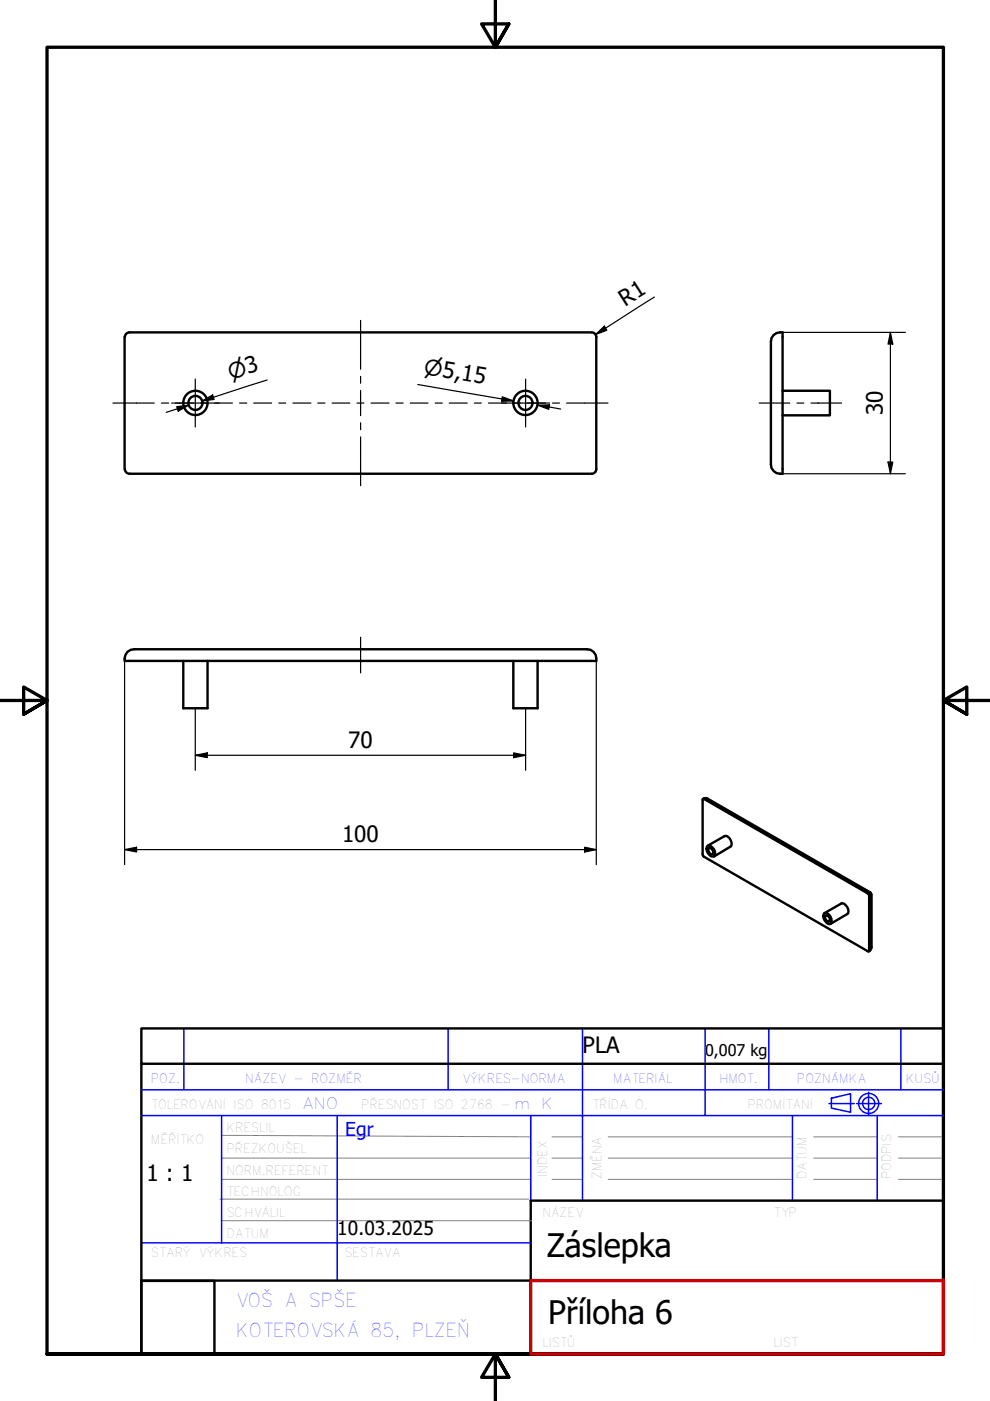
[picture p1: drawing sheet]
<svg xmlns="http://www.w3.org/2000/svg" width="210mm" height="297mm" viewBox="0 0 210 297" stroke-linecap="round" stroke-linejoin="round" font-family="sans-serif">
<g fill="none" stroke="#000" stroke-width=".51">
<path d="M26.4 71.4v28M125.4 70.5h-97.9a.98 .98 0 0 0-1 1M125.4 70.5a.98 .98 0 0 1 1 1M126.4 71.4v28.1a.98 .98 0 0 1-1 .9M164 71l.7-.4 1.2-.1v29.9a2.03 2.03 0 0 1-2.5-1.9v-26.1l.2-.7zM26.5 99.5a.98 .98 0 0 0 1 .9h97.9M165.9 82.9h10.1v5.2h-10.1M27 138.2l.7-.4 .7-.1h96.1a2.03 2.03 0 0 1 1.9 2.4h-100l.2-1.2zM38.9 140.1v10.1h5.1v-10.1M108.8 140.1v10.1h5.2v-10.1M149 169.5l.3-.1 34.7 20 .3 .4v11.9h-.3l-34.9-20.2-.1-.2zM149 169.4a.87 .87 0 0 1 1.1-.1l34.4 19.9"/>
<path d="M150.1 179.3a1.52 1.52 0 0 1 1.3 2.3 1.52 1.52 0 0 1-1.3-2.3zM150.1 179.3l3.5-2a1.49 1.49 0 0 1 1.3 2.2l-3.5 2.1M150.3 179.8a.83 .83 0 0 1 .8 .5 .83 .83 0 0 1-.1 .9 .93 .93 0 0 1-.7-1.4zM174.8 193.6a1.52 1.52 0 0 1 1.3 2.3 1.52 1.52 0 0 1-1.3-2.3zM174.8 193.6l3.6-2a1.49 1.49 0 0 1 1.2 2.2l-3.5 2.1M175.1 194.1a.83 .83 0 0 1 .7 .4 .83 .83 0 0 1 0 .9 .93 .93 0 0 1-.7-1.3zM184.5 189.2l.2 .4M184.8 189.7v11.1l-.1 .5-.5 .4"/>
<circle cx="41.4" cy="85.4" r="1.49"/>
<circle cx="41.4" cy="85.4" r="2.57"/>
<circle cx="111.4" cy="85.4" r="1.49"/>
<circle cx="111.4" cy="85.4" r="2.57"/>
</g>
<path d="M149.2 169.3h.9M149.3 169.4l.2-.1 34.6 20-.1 .1M184.3 190h.2v11.4l-.2 .1M184.5 189.2l-.4 .1 .4 .7 .3-.3M184.8 200.8l-.5 .8" fill="none" stroke="#000" stroke-width=".38"/>
<path d="M105 0v10l-2.9-4.9h5.8l-2.9 4.9 2.9-4.9M0 148.5h10l-5-2.8v5.7l5-2.9-5 2.9M210 148.5h-10l5-2.8v5.7l-5-2.9 5 2.9M10 287.1v-277.1h190v277.1h-190h190M107.9 292l-2.9-4.9 2.9 4.9h-5.8l2.9-4.9v9.9" fill="none" stroke="#000" stroke-width=".7"/>
<!-- layer: 1_SILNA -->
<path d="M30 218h170v7.5h-170zM30 225.5v61.6h82.6M200 225.5v45.9M200 254.6h-87.5v16.9M30 271.6h15.5v15.5h-15.5zM30 271.5h82.6" fill="none" stroke="#000" stroke-width=".51"/>
<!-- layer: 2_SLABA -->
<g fill="none" stroke="#808080" stroke-width=".21">
<path d="M46.6 254.2h65.5M47 245.5h65.5M47 240.7l65.5 .3M47 250h65.5M47.2 258.8h65.6M117 241h6.5M117 245.5h6.5M117 250h6.5M129 241h39M129 245.5h39M129 250h39M172.5 241h13.5"/>
<path d="M172.5 245.5h13.5M172.5 250h13.5M190.5 241h9.5M190.5 245.5h9.5M190.5 250h9.5"/>
</g>
<!-- layer: 8_TEXTY -->
<g fill="none" stroke="#00f" stroke-width=".32">
<path d="M39 218v13.1M95 218v13.1M123.5 218v36.6M149.5 218v18.5M163 218v13.1M191 218v13.1M30 236.5h170M30 231.1h170M47 236.6v27M71.5 236.5v35M112.5 236.5v18.1M168 236.5v18.1"/>
<path d="M175.8 234h5.3M176.3 232.8l4-.9v3.9l-4-.9zM181.6 234h5.3M184.1 231.6v4.7M186 236.5v18.1M30 263.5h82.5"/>
<circle cx="184.2" cy="234" r="2.13"/>
<circle cx="184.2" cy="234" r="1.3"/>
</g>
<!-- layer: 3_TUCNA -->
<path d="M112.6 271.5h87.4M200 271.4v15.7h-87.5v-15.6" fill="none" stroke="#c00" stroke-width=".7"/>
<g fill="none" stroke="#000" stroke-width=".25">
<path d="M126.3 70.9l1.8-1.8 .6 .9zM138.7 63l-12.4 7.9M165.9 70.5h26.1M188.8 70.5l.5 2.4h-1zM188.8 70.5v29.9M37.5 86.2l2.5-.3-2.2 1.3zM40 85.9l-4.8 1.5M42.9 85l2.2-1.3 .3 1zM56.6 80.6l-13.7 4.4 2.3-.7M88.6 81.5l20.3 3.5-2.5-.4M106.5 84.1l2.4 .9-2.5 .1zM114 85.9l2.5-.1-.2 1z"/>
<path d="M114 85.9l4.9 .8M188.3 98h1l-.5 2.4zM165.9 100.4h26.1M26.4 140.1v43.2M41.4 150.2v13.1M108.9 159.6l2.5 .5-2.5 .5zM111.4 150.2v13.1M126.4 140.1v43.2M41.4 160.1l2.5-.5v1zM41.4 160.1h70M124 179.6l2.4 .5-2.4 .5zM26.4 180.1l2.6-.5v1z"/>
<path d="M26.4 180.1h100"/>
</g>
<path d="M126.3 70.9l1.8-1.8 .6 .9zM188.8 70.5l.5 2.4h-1zM37.5 86.2l2.5-.3-2.2 1.3zM42.9 85l2.2-1.3 .3 1zM106.5 84.1l2.4 .9-2.5 .1zM114 85.9l2.5-.1-.2 1zM188.3 98h1l-.5 2.4zM41.4 160.1l2.5-.5v1zM26.4 180.1l2.6-.5v1zM108.9 159.6l2.5 .5-2.5 .5zM124 179.6l2.4 .5-2.4 .5z" fill="#000"/>
<!-- layer: Osa (ISO) -->
<g fill="none" stroke="#000" stroke-width=".25">
<path d="M76.5 67.9v10.4M76.5 79.8v1.5M23.9 85.5h8.8M34.2 85.5h1.6M37.2 85.5h3.8M42.5 85.5h1.5M45.5 85.5h3.8M50.8 85.5h1.5M53.8 85.5h3.8M59.1 85.5h1.5M62.1 85.5h3.8M67.4 85.5h1.5"/>
<path d="M70.4 85.5h3.8M75.7 85.5h1.5M76.5 82.8v5.3M76.5 89.6v1.5M76.5 92.6v10.4M78.7 85.5h3.8M83.9 85.5h1.6M87 85.5h3.7M92.3 85.5h1.5M95.2 85.5h3.9M100.6 85.5h1.4M103.6 85.5h3.8"/>
<path d="M108.8 85.5h1.6M111.8 85.5h3.8M117.2 85.5h1.4M120.1 85.5h8.8M161 85.5h6.4M169 85.5h1.4M172 85.5h6.4M76.5 135.1v7.6"/>
</g>
<path d="M36.4 85.5h10.1M41.4 80.4v10.1M106.4 85.5h10.1M111.4 80.4v10.1" fill="none" stroke="#000" stroke-width=".25"/>
<g font-size="6.9">
<text x="116" y="266.4">Záslepka</text>
<text x="116.2" y="280.7">Příloha 6</text>
</g>
<g font-size="4.8">
<text x="132.5" y="65.1" transform="rotate(-33 132.5 65.1)">R1</text>
<text x="187.2" y="88.1" transform="rotate(-90 187.2 88.1)">30</text>
<text x="73.8" y="158.5">70</text>
<text x="72.5" y="178.5">100</text>
<text x="123.5" y="223.3">PLA</text>
<text x="31.1" y="250.3">1 : 1</text>
</g>
<g font-size="4.6">
<text x="49" y="80.5" transform="rotate(-18 49 80.5)">⌀3</text>
<text x="89.7" y="79.3" transform="rotate(10 89.7 79.3)">⌀5,15</text>
</g>
<text font-size="4.1" fill="#00f" x="73.2" y="240.8">Egr</text>
<text font-size="4.1" x="71.5" y="261.9">10.03.2025</text>
<g font-size="4" fill="#00f">
<text x="50" y="277">VOŠ A SPŠE</text>
<text x="50" y="283.5">KOTEROVSKÁ 85, PLZEŇ</text>
</g>
<text font-size="3.4" x="149.5" y="223.8">0,007 kg</text>
<g font-size="3.3" fill="#00f">
<text x="64" y="235.1">ANO</text>
<text x="109" y="235.1">m K</text>
</g>
<g font-size="2.7" fill="#00f">
<text x="32" y="229.5">POZ.</text>
<text x="52" y="229.5">NÁZEV - ROZMĚR</text>
<text x="98" y="229.5">VÝKRES-NORMA</text>
<text x="130" y="229.5">MATERIÁL</text>
<text x="152.5" y="229.5">HMOT.</text>
<text x="169" y="229.5">POZNÁMKA</text>
<text x="192" y="229.5">KUSŮ</text>
</g>
<g font-size="2.7" fill="#808080">
<text x="32" y="235.1">TOLEROVÁNÍ ISO 8015</text>
<text x="76.6" y="235.1">PŘESNOST ISO 2768 -</text>
<text x="125.5" y="235.1">TŘÍDA O.</text>
<text x="158.5" y="235.1">PROMÍTÁNÍ</text>
<text x="32" y="242.6">MĚŘÍTKO</text>
<text x="48" y="244.5">PŘEZKOUŠEL</text>
<text x="48" y="240">KRESLIL</text>
<text x="48" y="249">NORM.REFERENT</text>
<text x="116" y="249.5" transform="rotate(-90 116 249.5)">INDEX</text>
<text x="127.5" y="250" transform="rotate(-90 127.5 250)">ZMĚNA</text>
<text x="171" y="250" transform="rotate(-90 171 250)">DATUM</text>
<text x="48" y="253.5">TECHNOLOG</text>
<text x="48" y="262.6">DATUM</text>
<text x="48" y="258">SCHVÁLIL</text>
<text x="115" y="258">NÁZEV</text>
<text x="164" y="258">TYP</text>
<text x="32" y="266.6">STARÝ VÝKRES</text>
<text x="73" y="266.6">SESTAVA</text>
</g>
</svg>
